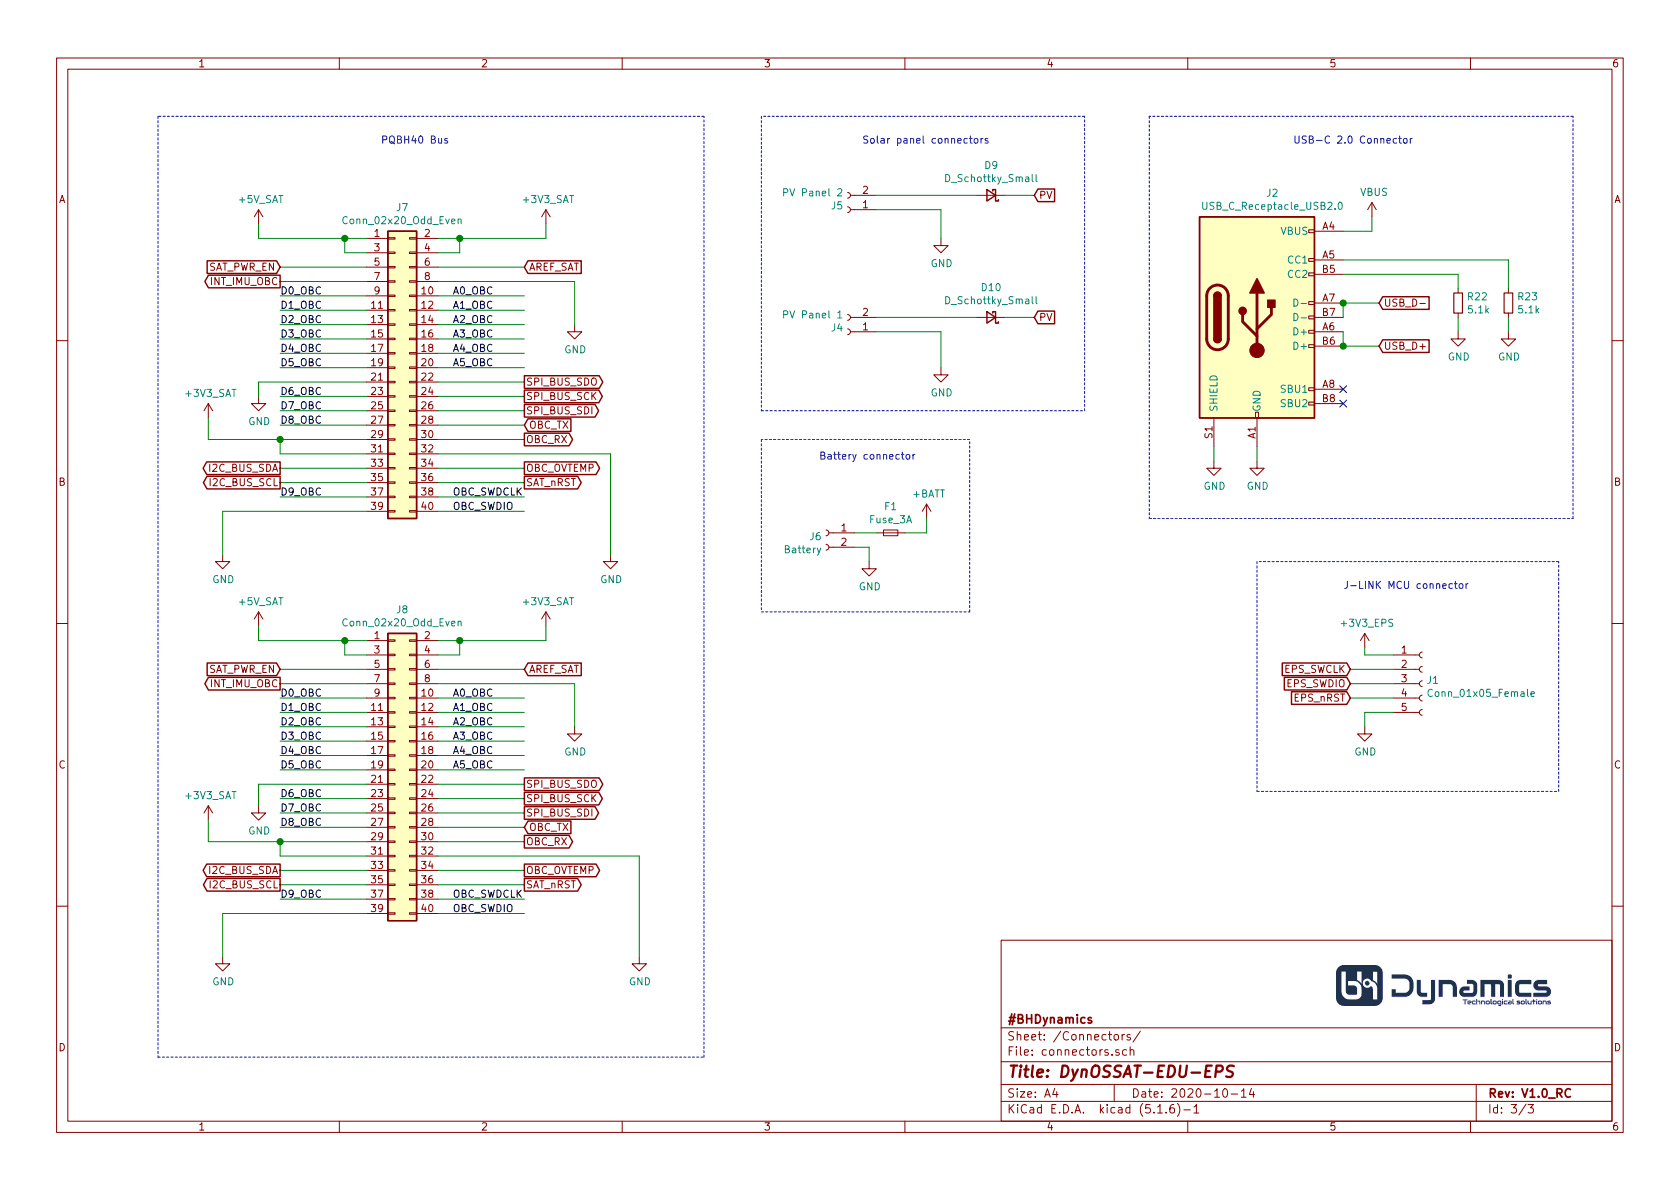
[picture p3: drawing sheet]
EESchema Schematic File Version 4
EELAYER 30 0
EELAYER END
$Descr A4 11693 8268
encoding utf-8
Sheet 3 3
Title "DynOSSAT-EDU-EPS"
Date "2020-10-14"
Rev "V1.0_RC"
Comp "#BHDynamics"
Comment1 ""
Comment2 ""
Comment3 ""
Comment4 ""
$EndDescr
$Comp
L Connector:USB_C_Receptacle_USB2.0 J?
U 1 1
P 8750 2200
AR Path="/5E99F806" Ref="J?"  Part="1" 
AR Path="/5E9876A1/5E99F806" Ref="J2"  Part="1" 
F 0 "J2" H 8857 3067 50  0000 C CNN
F 1 "USB_C_Receptacle_USB2.0" H 8857 2976 50  0000 C CNN
F 2 "DynOSSAT:U262-161N-4BVC11" H 8900 2200 50  0001 C CNN
F 3 "https://www.usb.org/sites/default/files/documents/usb_type-c.zip" H 8900 2200 50  0001 C CNN
	1    8750 2200
	1    0    0    -1  
$EndComp
NoConn ~ 9350 2700
NoConn ~ 9350 2800
$Comp
L power:VBUS #PWR?
U 1 1
P 9550 1500
AR Path="/5E99F80E" Ref="#PWR?"  Part="1" 
AR Path="/5E9876A1/5E99F80E" Ref="#PWR066"  Part="1" 
F 0 "#PWR066" H 9550 1350 50  0001 C CNN
F 1 "VBUS" H 9565 1673 50  0000 C CNN
F 2 "" H 9550 1500 50  0001 C CNN
F 3 "" H 9550 1500 50  0001 C CNN
	1    9550 1500
	1    0    0    -1  
$EndComp
Wire Wire Line
	9350 1600 9550 1600
Wire Wire Line
	9550 1600 9550 1500
$Comp
L Device:R_Small R?
U 1 1
P 10150 2100
AR Path="/5E99F816" Ref="R?"  Part="1" 
AR Path="/5E9876A1/5E99F816" Ref="R22"  Part="1" 
F 0 "R22" H 10209 2146 50  0000 L CNN
F 1 "5.1k" H 10209 2055 50  0000 L CNN
F 2 "Resistor_SMD:R_0402_1005Metric" H 10150 2100 50  0001 C CNN
F 3 "~" H 10150 2100 50  0001 C CNN
	1    10150 2100
	1    0    0    -1  
$EndComp
$Comp
L Device:R_Small R?
U 1 1
P 10500 2100
AR Path="/5E99F81C" Ref="R?"  Part="1" 
AR Path="/5E9876A1/5E99F81C" Ref="R23"  Part="1" 
F 0 "R23" H 10559 2146 50  0000 L CNN
F 1 "5.1k" H 10559 2055 50  0000 L CNN
F 2 "Resistor_SMD:R_0402_1005Metric" H 10500 2100 50  0001 C CNN
F 3 "~" H 10500 2100 50  0001 C CNN
	1    10500 2100
	1    0    0    -1  
$EndComp
Wire Wire Line
	9350 1800 10500 1800
Wire Wire Line
	10500 1800 10500 2000
Wire Wire Line
	9350 1900 10150 1900
Wire Wire Line
	10150 1900 10150 2000
Wire Wire Line
	9350 2200 9350 2100
Wire Wire Line
	9350 2100 9600 2100
Connection ~ 9350 2100
Wire Wire Line
	9350 2300 9350 2400
Wire Wire Line
	9350 2400 9600 2400
Connection ~ 9350 2400
$Comp
L power:GND #PWR?
U 1 1
P 8750 3200
AR Path="/5E99F82E" Ref="#PWR?"  Part="1" 
AR Path="/5E9876A1/5E99F82E" Ref="#PWR065"  Part="1" 
F 0 "#PWR065" H 8750 2950 50  0001 C CNN
F 1 "GND" H 8755 3027 50  0000 C CNN
F 2 "" H 8750 3200 50  0001 C CNN
F 3 "" H 8750 3200 50  0001 C CNN
	1    8750 3200
	1    0    0    -1  
$EndComp
$Comp
L power:GND #PWR?
U 1 1
P 8450 3200
AR Path="/5E99F834" Ref="#PWR?"  Part="1" 
AR Path="/5E9876A1/5E99F834" Ref="#PWR064"  Part="1" 
F 0 "#PWR064" H 8450 2950 50  0001 C CNN
F 1 "GND" H 8455 3027 50  0000 C CNN
F 2 "" H 8450 3200 50  0001 C CNN
F 3 "" H 8450 3200 50  0001 C CNN
	1    8450 3200
	1    0    0    -1  
$EndComp
Wire Wire Line
	8450 3200 8450 3100
Wire Wire Line
	8750 3100 8750 3200
$Comp
L power:GND #PWR?
U 1 1
P 10150 2300
AR Path="/5E99F83C" Ref="#PWR?"  Part="1" 
AR Path="/5E9876A1/5E99F83C" Ref="#PWR067"  Part="1" 
F 0 "#PWR067" H 10150 2050 50  0001 C CNN
F 1 "GND" H 10155 2127 50  0000 C CNN
F 2 "" H 10150 2300 50  0001 C CNN
F 3 "" H 10150 2300 50  0001 C CNN
	1    10150 2300
	1    0    0    -1  
$EndComp
$Comp
L power:GND #PWR?
U 1 1
P 10500 2300
AR Path="/5E99F842" Ref="#PWR?"  Part="1" 
AR Path="/5E9876A1/5E99F842" Ref="#PWR068"  Part="1" 
F 0 "#PWR068" H 10500 2050 50  0001 C CNN
F 1 "GND" H 10505 2127 50  0000 C CNN
F 2 "" H 10500 2300 50  0001 C CNN
F 3 "" H 10500 2300 50  0001 C CNN
	1    10500 2300
	1    0    0    -1  
$EndComp
Wire Wire Line
	10500 2200 10500 2300
Wire Wire Line
	10150 2200 10150 2300
$Comp
L Connector_Generic:Conn_02x20_Odd_Even J?
U 1 1
P 2750 2550
AR Path="/5E9B2B46" Ref="J?"  Part="1" 
AR Path="/5E9876A1/5E9B2B46" Ref="J7"  Part="1" 
F 0 "J7" H 2800 3667 50  0000 C CNN
F 1 "Conn_02x20_Odd_Even" H 2800 3576 50  0000 C CNN
F 2 "Connector_PinHeader_1.27mm:PinHeader_2x20_P1.27mm_Vertical_SMD" H 2750 2550 50  0001 C CNN
F 3 "~" H 2750 2550 50  0001 C CNN
	1    2750 2550
	1    0    0    -1  
$EndComp
Wire Wire Line
	2550 1850 1950 1850
Wire Wire Line
	2550 1950 1950 1950
Wire Wire Line
	2550 2050 1950 2050
Wire Wire Line
	2550 2150 1950 2150
Wire Wire Line
	2550 2250 1950 2250
Wire Wire Line
	2550 2350 1950 2350
Wire Wire Line
	2550 2450 1950 2450
Wire Wire Line
	2550 2550 1950 2550
Wire Wire Line
	1950 2750 2550 2750
Wire Wire Line
	2550 2850 1950 2850
Wire Wire Line
	2550 2950 1950 2950
Wire Wire Line
	2550 3050 1950 3050
Wire Wire Line
	2550 3150 1950 3150
Wire Wire Line
	2550 3250 1950 3250
Wire Wire Line
	2550 3350 1950 3350
Wire Wire Line
	2550 3450 1950 3450
Wire Wire Line
	3050 2050 3650 2050
Wire Wire Line
	3050 2150 3650 2150
Wire Wire Line
	3050 2250 3650 2250
Wire Wire Line
	3050 2350 3650 2350
Wire Wire Line
	3050 2450 3650 2450
Wire Wire Line
	3050 2550 3650 2550
Wire Wire Line
	3050 2650 3650 2650
Wire Wire Line
	3050 2750 3650 2750
Wire Wire Line
	3050 2850 3650 2850
Wire Wire Line
	3050 2950 3650 2950
Wire Wire Line
	3050 3050 3650 3050
Wire Wire Line
	3050 3250 3650 3250
Wire Wire Line
	3050 3450 3650 3450
Wire Wire Line
	3050 3550 3650 3550
Text Label 1950 2950 0    50   ~ 0
D8_OBC
Text Label 1950 2850 0    50   ~ 0
D7_OBC
Text Label 1950 2750 0    50   ~ 0
D6_OBC
Text Label 1950 2550 0    50   ~ 0
D5_OBC
Text Label 1950 2450 0    50   ~ 0
D4_OBC
Text Label 1950 2350 0    50   ~ 0
D3_OBC
Text Label 1950 2250 0    50   ~ 0
D2_OBC
Text Label 1950 2150 0    50   ~ 0
D1_OBC
Text Label 1950 2050 0    50   ~ 0
D0_OBC
Text Label 3150 3550 0    50   ~ 0
OBC_SWDIO
Text Label 3150 3450 0    50   ~ 0
OBC_SWDCLK
Text Label 3150 2550 0    50   ~ 0
A5_OBC
Text Label 3150 2450 0    50   ~ 0
A4_OBC
Text Label 3150 2350 0    50   ~ 0
A3_OBC
Text Label 3150 2250 0    50   ~ 0
A2_OBC
Text Label 3150 2150 0    50   ~ 0
A1_OBC
Text Label 3150 2050 0    50   ~ 0
A0_OBC
Wire Wire Line
	3050 1950 4000 1950
Wire Wire Line
	4000 1950 4000 2250
Wire Wire Line
	2550 3550 1550 3550
Wire Wire Line
	1550 3550 1550 3850
Wire Wire Line
	3050 3150 4250 3150
Wire Wire Line
	4250 3150 4250 3850
$Comp
L power:GND #PWR?
U 1 1
P 1550 3850
AR Path="/5E9B2B8C" Ref="#PWR?"  Part="1" 
AR Path="/5E9876A1/5E9B2B8C" Ref="#PWR075"  Part="1" 
F 0 "#PWR075" H 1550 3600 50  0001 C CNN
F 1 "GND" H 1555 3677 50  0000 C CNN
F 2 "" H 1550 3850 50  0001 C CNN
F 3 "" H 1550 3850 50  0001 C CNN
	1    1550 3850
	1    0    0    -1  
$EndComp
$Comp
L power:GND #PWR?
U 1 1
P 4250 3850
AR Path="/5E9B2B92" Ref="#PWR?"  Part="1" 
AR Path="/5E9876A1/5E9B2B92" Ref="#PWR085"  Part="1" 
F 0 "#PWR085" H 4250 3600 50  0001 C CNN
F 1 "GND" H 4255 3677 50  0000 C CNN
F 2 "" H 4250 3850 50  0001 C CNN
F 3 "" H 4250 3850 50  0001 C CNN
	1    4250 3850
	1    0    0    -1  
$EndComp
$Comp
L power:GND #PWR?
U 1 1
P 4000 2250
AR Path="/5E9B2B98" Ref="#PWR?"  Part="1" 
AR Path="/5E9876A1/5E9B2B98" Ref="#PWR083"  Part="1" 
F 0 "#PWR083" H 4000 2000 50  0001 C CNN
F 1 "GND" H 4005 2077 50  0000 C CNN
F 2 "" H 4000 2250 50  0001 C CNN
F 3 "" H 4000 2250 50  0001 C CNN
	1    4000 2250
	1    0    0    -1  
$EndComp
$Comp
L Connector_Generic:Conn_02x20_Odd_Even J?
U 1 1
P 2750 5350
AR Path="/5E9B2B9E" Ref="J?"  Part="1" 
AR Path="/5E9876A1/5E9B2B9E" Ref="J8"  Part="1" 
F 0 "J8" H 2800 6467 50  0000 C CNN
F 1 "Conn_02x20_Odd_Even" H 2800 6376 50  0000 C CNN
F 2 "Connector_PinSocket_1.27mm:PinSocket_2x20_P1.27mm_Vertical_SMD" H 2750 5350 50  0001 C CNN
F 3 "~" H 2750 5350 50  0001 C CNN
	1    2750 5350
	1    0    0    -1  
$EndComp
Wire Wire Line
	2550 4650 1950 4650
Wire Wire Line
	2550 4750 1950 4750
Wire Wire Line
	2550 4850 1950 4850
Wire Wire Line
	2550 4950 1950 4950
Wire Wire Line
	2550 5050 1950 5050
Wire Wire Line
	2550 5150 1950 5150
Wire Wire Line
	2550 5250 1950 5250
Wire Wire Line
	2550 5350 1950 5350
Wire Wire Line
	1950 5550 2550 5550
Wire Wire Line
	2550 5650 1950 5650
Wire Wire Line
	2550 5750 1950 5750
Wire Wire Line
	2550 5850 1950 5850
Wire Wire Line
	2550 5950 1950 5950
Wire Wire Line
	2550 6050 1950 6050
Wire Wire Line
	2550 6150 1950 6150
Wire Wire Line
	2550 6250 1950 6250
Wire Wire Line
	3050 4850 3650 4850
Wire Wire Line
	3050 4950 3650 4950
Wire Wire Line
	3050 5050 3650 5050
Wire Wire Line
	3050 5150 3650 5150
Wire Wire Line
	3050 5250 3650 5250
Wire Wire Line
	3050 5350 3650 5350
Wire Wire Line
	3050 5450 3650 5450
Wire Wire Line
	3050 5550 3650 5550
Wire Wire Line
	3050 5650 3650 5650
Wire Wire Line
	3050 5750 3650 5750
Wire Wire Line
	3050 5850 3650 5850
Wire Wire Line
	3050 6050 3650 6050
Wire Wire Line
	3050 6250 3650 6250
Wire Wire Line
	3050 6350 3650 6350
Text Label 1950 5750 0    50   ~ 0
D8_OBC
Text Label 1950 5650 0    50   ~ 0
D7_OBC
Text Label 1950 5550 0    50   ~ 0
D6_OBC
Text Label 1950 5350 0    50   ~ 0
D5_OBC
Text Label 1950 5250 0    50   ~ 0
D4_OBC
Text Label 1950 5150 0    50   ~ 0
D3_OBC
Text Label 1950 5050 0    50   ~ 0
D2_OBC
Text Label 1950 4950 0    50   ~ 0
D1_OBC
Text Label 1950 4850 0    50   ~ 0
D0_OBC
Text Label 3150 6350 0    50   ~ 0
OBC_SWDIO
Text Label 3150 5350 0    50   ~ 0
A5_OBC
Text Label 3150 5250 0    50   ~ 0
A4_OBC
Text Label 3150 5150 0    50   ~ 0
A3_OBC
Text Label 3150 5050 0    50   ~ 0
A2_OBC
Text Label 3150 4950 0    50   ~ 0
A1_OBC
Text Label 3150 4850 0    50   ~ 0
A0_OBC
Wire Wire Line
	3050 4750 4000 4750
Wire Wire Line
	4000 4750 4000 5050
Wire Wire Line
	2550 6350 1550 6350
Wire Wire Line
	1550 6350 1550 6650
Wire Wire Line
	3050 5950 4450 5950
Wire Wire Line
	4450 5950 4450 6650
$Comp
L power:GND #PWR?
U 1 1
P 1550 6650
AR Path="/5E9B2BE6" Ref="#PWR?"  Part="1" 
AR Path="/5E9876A1/5E9B2BE6" Ref="#PWR076"  Part="1" 
F 0 "#PWR076" H 1550 6400 50  0001 C CNN
F 1 "GND" H 1555 6477 50  0000 C CNN
F 2 "" H 1550 6650 50  0001 C CNN
F 3 "" H 1550 6650 50  0001 C CNN
	1    1550 6650
	1    0    0    -1  
$EndComp
$Comp
L power:GND #PWR?
U 1 1
P 4450 6650
AR Path="/5E9B2BEC" Ref="#PWR?"  Part="1" 
AR Path="/5E9876A1/5E9B2BEC" Ref="#PWR086"  Part="1" 
F 0 "#PWR086" H 4450 6400 50  0001 C CNN
F 1 "GND" H 4455 6477 50  0000 C CNN
F 2 "" H 4450 6650 50  0001 C CNN
F 3 "" H 4450 6650 50  0001 C CNN
	1    4450 6650
	1    0    0    -1  
$EndComp
$Comp
L power:GND #PWR?
U 1 1
P 4000 5050
AR Path="/5E9B2BF2" Ref="#PWR?"  Part="1" 
AR Path="/5E9876A1/5E9B2BF2" Ref="#PWR084"  Part="1" 
F 0 "#PWR084" H 4000 4800 50  0001 C CNN
F 1 "GND" H 4005 4877 50  0000 C CNN
F 2 "" H 4000 5050 50  0001 C CNN
F 3 "" H 4000 5050 50  0001 C CNN
	1    4000 5050
	1    0    0    -1  
$EndComp
Text Label 3150 6250 0    50   ~ 0
OBC_SWDCLK
Wire Wire Line
	3050 6150 3650 6150
Wire Wire Line
	3050 3350 3650 3350
Wire Wire Line
	1950 3150 1950 3050
Wire Wire Line
	1950 3050 1450 3050
Wire Wire Line
	1450 3050 1450 2900
Connection ~ 1950 3050
$Comp
L power:GND #PWR?
U 1 1
P 1800 2750
AR Path="/5E9B2C30" Ref="#PWR?"  Part="1" 
AR Path="/5E9876A1/5E9B2C30" Ref="#PWR078"  Part="1" 
F 0 "#PWR078" H 1800 2500 50  0001 C CNN
F 1 "GND" H 1805 2577 50  0000 C CNN
F 2 "" H 1800 2750 50  0001 C CNN
F 3 "" H 1800 2750 50  0001 C CNN
	1    1800 2750
	1    0    0    -1  
$EndComp
Wire Wire Line
	1800 2750 1800 2650
Wire Wire Line
	1800 2650 2550 2650
Wire Wire Line
	1950 5950 1950 5850
Wire Wire Line
	1950 5850 1450 5850
Wire Wire Line
	1450 5850 1450 5700
Connection ~ 1950 5850
$Comp
L power:GND #PWR?
U 1 1
P 1800 5600
AR Path="/5E9B2C42" Ref="#PWR?"  Part="1" 
AR Path="/5E9876A1/5E9B2C42" Ref="#PWR080"  Part="1" 
F 0 "#PWR080" H 1800 5350 50  0001 C CNN
F 1 "GND" H 1805 5427 50  0000 C CNN
F 2 "" H 1800 5600 50  0001 C CNN
F 3 "" H 1800 5600 50  0001 C CNN
	1    1800 5600
	1    0    0    -1  
$EndComp
Wire Wire Line
	1800 5600 1800 5450
Wire Wire Line
	1800 5450 2550 5450
$Comp
L Connector:Conn_01x02_Female J?
U 1 1
P 5900 2300
AR Path="/5DB0D1BA/5E9D9D5C" Ref="J?"  Part="1" 
AR Path="/5E9876A1/5E9D9D5C" Ref="J4"  Part="1" 
F 0 "J4" H 5927 2276 50  0000 L CNN
F 1 "PV Panel 1" H 5927 2185 50  0000 L CNN
F 2 "DynOSSAT:Molex_PicoBlade_53048-0210_1x02_P1.25mm_Horizontal" H 5900 2300 50  0001 C CNN
F 3 "~" H 5900 2300 50  0001 C CNN
	1    5900 2300
	-1   0    0    1   
$EndComp
$Comp
L power:+BATT #PWR?
U 1 1
P 6450 3600
AR Path="/5DB0D1BA/5E9D9D6C" Ref="#PWR?"  Part="1" 
AR Path="/5E9876A1/5E9D9D6C" Ref="#PWR069"  Part="1" 
F 0 "#PWR069" H 6450 3450 50  0001 C CNN
F 1 "+BATT" H 6465 3773 50  0000 C CNN
F 2 "" H 6450 3600 50  0001 C CNN
F 3 "" H 6450 3600 50  0001 C CNN
	1    6450 3600
	1    0    0    -1  
$EndComp
Wire Wire Line
	6050 3800 6050 3900
$Comp
L power:GND #PWR?
U 1 1
P 6050 3900
AR Path="/5DB0D1BA/5E9D9D7B" Ref="#PWR?"  Part="1" 
AR Path="/5E9876A1/5E9D9D7B" Ref="#PWR070"  Part="1" 
F 0 "#PWR070" H 6050 3650 50  0001 C CNN
F 1 "GND" H 6055 3727 50  0000 C CNN
F 2 "" H 6050 3900 50  0001 C CNN
F 3 "" H 6050 3900 50  0001 C CNN
	1    6050 3900
	1    0    0    -1  
$EndComp
$Comp
L Connector:Conn_01x02_Female J?
U 1 1
P 5900 1450
AR Path="/5DB0D1BA/5E9D9D81" Ref="J?"  Part="1" 
AR Path="/5E9876A1/5E9D9D81" Ref="J5"  Part="1" 
F 0 "J5" H 5927 1426 50  0000 L CNN
F 1 "PV Panel 2" H 5927 1335 50  0000 L CNN
F 2 "DynOSSAT:Molex_PicoBlade_53048-0210_1x02_P1.25mm_Horizontal" H 5900 1450 50  0001 C CNN
F 3 "~" H 5900 1450 50  0001 C CNN
	1    5900 1450
	-1   0    0    1   
$EndComp
$Comp
L power:GND #PWR?
U 1 1
P 6550 2550
AR Path="/5DB0D1BA/5E9D9D8B" Ref="#PWR?"  Part="1" 
AR Path="/5E9876A1/5E9D9D8B" Ref="#PWR072"  Part="1" 
F 0 "#PWR072" H 6550 2300 50  0001 C CNN
F 1 "GND" H 6555 2377 50  0000 C CNN
F 2 "" H 6550 2550 50  0001 C CNN
F 3 "" H 6550 2550 50  0001 C CNN
	1    6550 2550
	1    0    0    -1  
$EndComp
$Comp
L Device:Fuse_Small F?
U 1 1
P 6200 3700
AR Path="/5DB0D1BA/5E9D9D93" Ref="F?"  Part="1" 
AR Path="/5E9876A1/5E9D9D93" Ref="F1"  Part="1" 
F 0 "F1" H 6200 3885 50  0000 C CNN
F 1 "Fuse_3A" H 6200 3794 50  0000 C CNN
F 2 "Fuse:Fuse_0603_1608Metric" H 6200 3700 50  0001 C CNN
F 3 "~" H 6200 3700 50  0001 C CNN
	1    6200 3700
	1    0    0    -1  
$EndComp
Text GLabel 7200 2200 2    50   Input ~ 0
PV
Text GLabel 9600 2100 2    50   Input ~ 0
USB_D-
Text GLabel 9600 2400 2    50   Input ~ 0
USB_D+
Text GLabel 3650 2650 2    50   Output ~ 0
SPI_BUS_SDO
Text GLabel 3650 2750 2    50   Output ~ 0
SPI_BUS_SCK
Text GLabel 3650 2850 2    50   Output ~ 0
SPI_BUS_SDI
Text GLabel 1950 3250 0    50   Output ~ 0
I2C_BUS_SDA
Text GLabel 1950 3350 0    50   Output ~ 0
I2C_BUS_SCL
Text GLabel 3650 3350 2    50   Output ~ 0
SAT_nRST
Text GLabel 1950 1950 0    50   Output ~ 0
INT_IMU_OBC
Text GLabel 3650 3250 2    50   Output ~ 0
OBC_OVTEMP
Text GLabel 3650 5450 2    50   Output ~ 0
SPI_BUS_SDO
Text GLabel 3650 5550 2    50   Output ~ 0
SPI_BUS_SCK
Text GLabel 3650 5650 2    50   Output ~ 0
SPI_BUS_SDI
Text GLabel 3650 6050 2    50   Output ~ 0
OBC_OVTEMP
Text GLabel 3650 6150 2    50   Output ~ 0
SAT_nRST
Text GLabel 1950 6050 0    50   Output ~ 0
I2C_BUS_SDA
Text GLabel 1950 6150 0    50   Output ~ 0
I2C_BUS_SCL
Text GLabel 1950 4750 0    50   Output ~ 0
INT_IMU_OBC
Text Label 1950 3450 0    50   ~ 0
D9_OBC
Text Label 1950 6250 0    50   ~ 0
D9_OBC
Wire Wire Line
	2550 1650 2400 1650
Wire Wire Line
	2400 1650 2400 1750
Wire Wire Line
	2400 1750 2550 1750
Wire Wire Line
	1800 1550 1800 1650
Wire Wire Line
	1800 1650 2400 1650
Connection ~ 2400 1650
Wire Wire Line
	3050 1650 3200 1650
Wire Wire Line
	3800 1650 3800 1550
Wire Wire Line
	3050 1750 3200 1750
Wire Wire Line
	3200 1750 3200 1650
Connection ~ 3200 1650
Wire Wire Line
	3200 1650 3800 1650
Wire Wire Line
	1800 4350 1800 4450
Wire Wire Line
	1800 4450 2400 4450
Wire Wire Line
	2550 4550 2400 4550
Wire Wire Line
	2400 4550 2400 4450
Connection ~ 2400 4450
Wire Wire Line
	2400 4450 2550 4450
Wire Wire Line
	3050 4450 3200 4450
Wire Wire Line
	3800 4450 3800 4350
Wire Wire Line
	3050 4550 3200 4550
Wire Wire Line
	3200 4550 3200 4450
Connection ~ 3200 4450
Wire Wire Line
	3200 4450 3800 4450
Wire Wire Line
	6450 3600 6450 3700
Wire Wire Line
	6450 3700 6300 3700
Wire Wire Line
	5950 3700 6100 3700
Wire Wire Line
	5950 3800 6050 3800
$Comp
L power:GND #PWR?
U 1 1
P 6550 1650
AR Path="/5DB0D1BA/5F723A9D" Ref="#PWR?"  Part="1" 
AR Path="/5E9876A1/5F723A9D" Ref="#PWR0143"  Part="1" 
F 0 "#PWR0143" H 6550 1400 50  0001 C CNN
F 1 "GND" H 6555 1477 50  0000 C CNN
F 2 "" H 6550 1650 50  0001 C CNN
F 3 "" H 6550 1650 50  0001 C CNN
	1    6550 1650
	1    0    0    -1  
$EndComp
Wire Wire Line
	6550 1450 6550 1650
Wire Wire Line
	6100 1450 6550 1450
Wire Wire Line
	6550 2300 6550 2550
Wire Wire Line
	6100 2300 6550 2300
Text GLabel 7200 1350 2    50   Input ~ 0
PV
$Comp
L Connector:Conn_01x05_Female J1
U 1 1
P 9900 4750
F 0 "J1" H 9928 4776 50  0000 L CNN
F 1 "Conn_01x05_Female" H 9928 4685 50  0000 L CNN
F 2 "Connector_PinHeader_1.27mm:PinHeader_1x05_P1.27mm_Vertical" H 9900 4750 50  0001 C CNN
F 3 "~" H 9900 4750 50  0001 C CNN
	1    9900 4750
	1    0    0    -1  
$EndComp
Text GLabel 9400 4650 0    50   Input ~ 0
EPS_SWCLK
Text GLabel 9400 4750 0    50   Input ~ 0
EPS_SWDIO
Text GLabel 9400 4850 0    50   Input ~ 0
EPS_nRST
$Comp
L power:GND #PWR?
U 1 1
P 9500 5050
AR Path="/5F92FA82" Ref="#PWR?"  Part="1" 
AR Path="/5E9876A1/5F92FA82" Ref="#PWR024"  Part="1" 
F 0 "#PWR024" H 9500 4800 50  0001 C CNN
F 1 "GND" H 9505 4877 50  0000 C CNN
F 2 "" H 9500 5050 50  0001 C CNN
F 3 "" H 9500 5050 50  0001 C CNN
	1    9500 5050
	1    0    0    -1  
$EndComp
Wire Wire Line
	9700 4950 9500 4950
Wire Wire Line
	9500 4950 9500 5050
Wire Wire Line
	9700 4850 9400 4850
Wire Wire Line
	9400 4750 9700 4750
Wire Wire Line
	9700 4650 9400 4650
Wire Wire Line
	9500 4500 9500 4550
Wire Wire Line
	9500 4550 9700 4550
Wire Wire Line
	3050 1850 3650 1850
Wire Wire Line
	3050 4650 3650 4650
Text GLabel 3650 4650 2    50   Input ~ 0
AREF_SAT
Text GLabel 3650 1850 2    50   Input ~ 0
AREF_SAT
Text GLabel 3650 2950 2    50   Input ~ 0
OBC_TX
Text GLabel 3650 3050 2    50   Output ~ 0
OBC_RX
Text GLabel 3650 5750 2    50   Input ~ 0
OBC_TX
Text GLabel 3650 5850 2    50   Output ~ 0
OBC_RX
Text GLabel 1950 1850 0    50   Input ~ 0
SAT_PWR_EN
Text GLabel 1950 4650 0    50   Input ~ 0
SAT_PWR_EN
$Comp
L DynOSSAT:+3V3_EPS #PWR0155
U 1 1
P 9500 4500
F 0 "#PWR0155" H 9500 4350 50  0001 C CNN
F 1 "+3V3_EPS" H 9515 4673 50  0000 C CNN
F 2 "" H 9500 4500 50  0001 C CNN
F 3 "" H 9500 4500 50  0001 C CNN
	1    9500 4500
	1    0    0    -1  
$EndComp
$Comp
L DynOSSAT:+3V3_SAT #PWR0156
U 1 1
P 1450 2900
F 0 "#PWR0156" H 1450 2750 50  0001 C CNN
F 1 "+3V3_SAT" H 1465 3073 50  0000 C CNN
F 2 "" H 1450 2900 50  0001 C CNN
F 3 "" H 1450 2900 50  0001 C CNN
	1    1450 2900
	1    0    0    -1  
$EndComp
$Comp
L DynOSSAT:+3V3_SAT #PWR0157
U 1 1
P 3800 1550
F 0 "#PWR0157" H 3800 1400 50  0001 C CNN
F 1 "+3V3_SAT" H 3815 1723 50  0000 C CNN
F 2 "" H 3800 1550 50  0001 C CNN
F 3 "" H 3800 1550 50  0001 C CNN
	1    3800 1550
	1    0    0    -1  
$EndComp
$Comp
L DynOSSAT:+3V3_SAT #PWR0158
U 1 1
P 3800 4350
F 0 "#PWR0158" H 3800 4200 50  0001 C CNN
F 1 "+3V3_SAT" H 3815 4523 50  0000 C CNN
F 2 "" H 3800 4350 50  0001 C CNN
F 3 "" H 3800 4350 50  0001 C CNN
	1    3800 4350
	1    0    0    -1  
$EndComp
$Comp
L DynOSSAT:+3V3_SAT #PWR0159
U 1 1
P 1450 5700
F 0 "#PWR0159" H 1450 5550 50  0001 C CNN
F 1 "+3V3_SAT" H 1465 5873 50  0000 C CNN
F 2 "" H 1450 5700 50  0001 C CNN
F 3 "" H 1450 5700 50  0001 C CNN
	1    1450 5700
	1    0    0    -1  
$EndComp
$Comp
L DynOSSAT:+5V_SAT #PWR0160
U 1 1
P 1800 1550
F 0 "#PWR0160" H 1800 1400 50  0001 C CNN
F 1 "+5V_SAT" H 1815 1723 50  0000 C CNN
F 2 "" H 1800 1550 50  0001 C CNN
F 3 "" H 1800 1550 50  0001 C CNN
	1    1800 1550
	1    0    0    -1  
$EndComp
$Comp
L DynOSSAT:+5V_SAT #PWR0161
U 1 1
P 1800 4350
F 0 "#PWR0161" H 1800 4200 50  0001 C CNN
F 1 "+5V_SAT" H 1815 4523 50  0000 C CNN
F 2 "" H 1800 4350 50  0001 C CNN
F 3 "" H 1800 4350 50  0001 C CNN
	1    1800 4350
	1    0    0    -1  
$EndComp
$Comp
L Device:D_Schottky_Small D9
U 1 1
P 6900 1350
F 0 "D9" H 6900 1145 50  0000 C CNN
F 1 "D_Schottky_Small" H 6900 1236 50  0000 C CNN
F 2 "Diode_SMD:D_SOD-323" V 6900 1350 50  0001 C CNN
F 3 "~" V 6900 1350 50  0001 C CNN
	1    6900 1350
	-1   0    0    1   
$EndComp
$Comp
L Device:D_Schottky_Small D10
U 1 1
P 6900 2200
F 0 "D10" H 6900 1995 50  0000 C CNN
F 1 "D_Schottky_Small" H 6900 2086 50  0000 C CNN
F 2 "Diode_SMD:D_SOD-323" V 6900 2200 50  0001 C CNN
F 3 "~" V 6900 2200 50  0001 C CNN
	1    6900 2200
	-1   0    0    1   
$EndComp
Wire Wire Line
	7000 1350 7200 1350
Wire Wire Line
	6100 1350 6800 1350
Wire Wire Line
	6100 2200 6800 2200
Wire Wire Line
	7000 2200 7200 2200
$Comp
L Connector:Conn_01x02_Female J?
U 1 1
P 5750 3700
AR Path="/5DB0D1BA/5E9D9D66" Ref="J?"  Part="1" 
AR Path="/5E9876A1/5E9D9D66" Ref="J6"  Part="1" 
F 0 "J6" H 5777 3676 50  0000 L CNN
F 1 "Battery" H 5777 3585 50  0000 L CNN
F 2 "DynOSSAT:Molex_PicoBlade_53048-0210_1x02_P1.25mm_Horizontal" H 5750 3700 50  0001 C CNN
F 3 "~" H 5750 3700 50  0001 C CNN
	1    5750 3700
	-1   0    0    -1  
$EndComp
Text Notes 9350 4100 0    50   ~ 0
J-LINK MCU connector
Text Notes 9000 1000 0    50   ~ 0
USB-C 2.0 Connector
Text Notes 5700 3200 0    50   ~ 0
Battery connector
Text Notes 6000 1000 0    50   ~ 0
Solar panel connectors
Wire Notes Line
	5300 2850 7550 2850
Wire Notes Line
	7550 2850 7550 800 
Wire Notes Line
	7550 800  5300 800 
Wire Notes Line
	5300 800  5300 2850
Wire Notes Line
	1100 7350 4900 7350
Wire Notes Line
	4900 7350 4900 800 
Wire Notes Line
	4900 800  1100 800 
Wire Notes Line
	1100 800  1100 7350
Text Notes 2650 1000 0    50   ~ 0
PQBH40 Bus
Wire Notes Line
	5300 4250 6750 4250
Wire Notes Line
	6750 4250 6750 3050
Wire Notes Line
	6750 3050 5300 3050
Wire Notes Line
	5300 3050 5300 4250
Wire Notes Line
	8000 3600 10950 3600
Wire Notes Line
	10950 3600 10950 800 
Wire Notes Line
	10950 800  8000 800 
Wire Notes Line
	8000 800  8000 3600
Wire Notes Line
	8750 5500 10850 5500
Wire Notes Line
	10850 5500 10850 3900
Wire Notes Line
	10850 3900 8750 3900
Wire Notes Line
	8750 3900 8750 5500
$EndSCHEMATC
